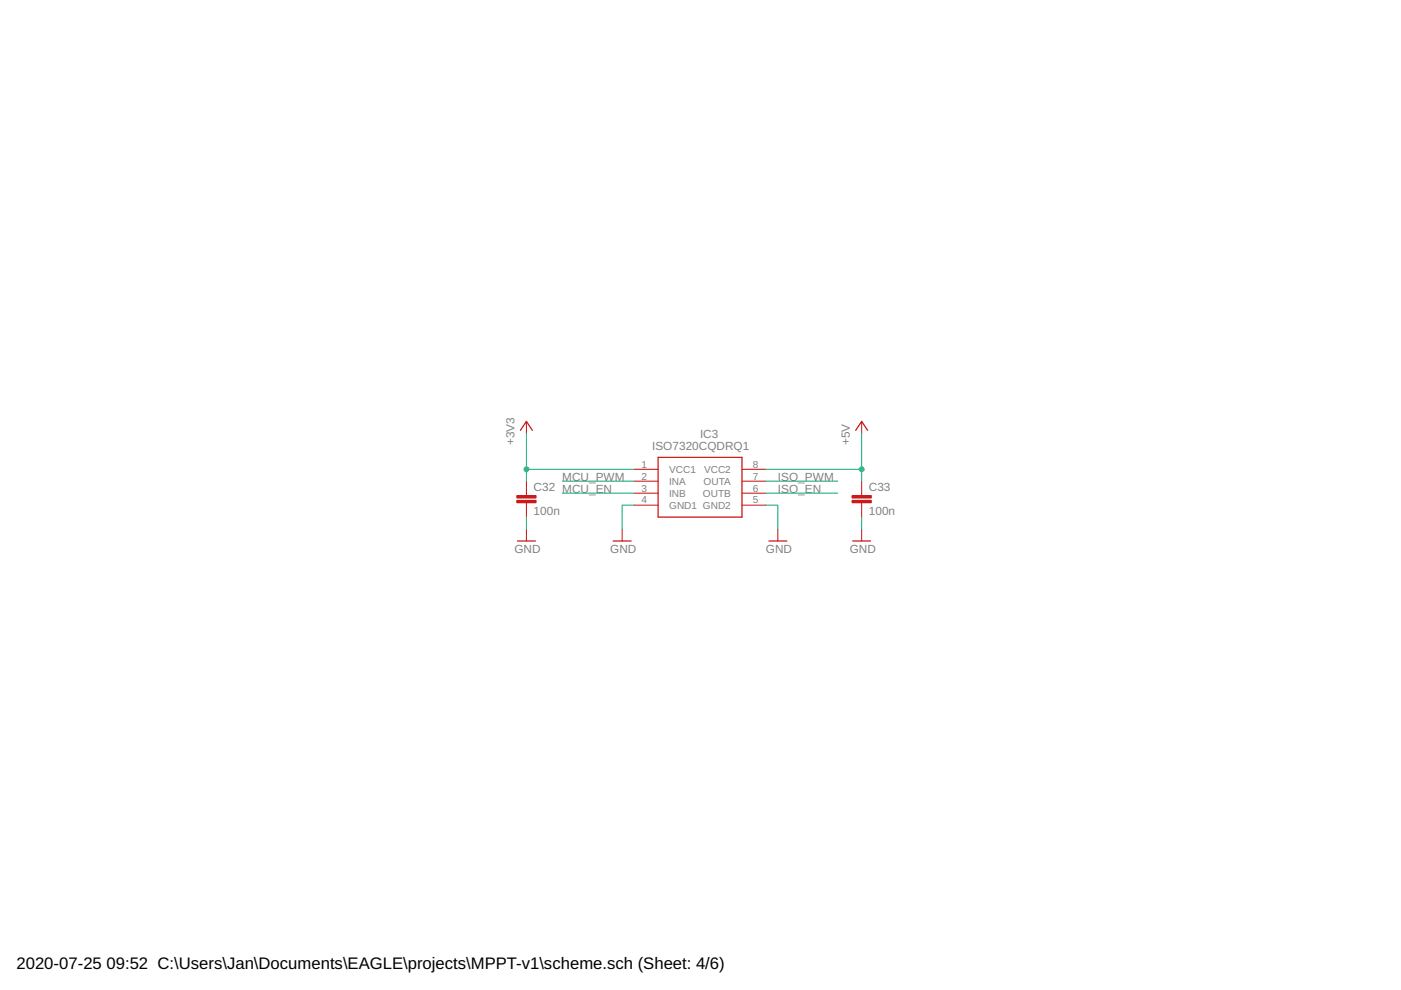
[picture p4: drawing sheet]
<svg xmlns="http://www.w3.org/2000/svg" width="297mm" height="210mm" viewBox="0 0 297 210" stroke-linecap="round" stroke-linejoin="round" font-family="sans-serif">
<path d="M110.3 91.2l1.3-1.9 1.3 1.9M139.5 97h17.8v12.6h-17.8zM181.4 91.2l1.3-1.9 1.3 1.9M109.7 114.7h3.8M130 114.7h3.8M163 114.7h3.8M180.8 114.7h3.8" fill="none" stroke="#c90d0c" stroke-width=".25"/>
<g fill="none" stroke="#c90d0c" stroke-width=".21">
<path d="M111.6 89.3v2.6M134.5 99.5h5M157.3 99.5h5.1M182.7 89.3v2.6M111.6 102v3.1M111.6 106.6v3M111.6 112.2v2.5M131.9 112.2v2.5M134.5 102h5M134.5 104.6h5M134.5 107.1h5M157.3 102h5.1"/>
<path d="M157.3 104.6h5.1M157.3 107.1h5.1M164.9 112.2v2.5M182.7 102v3.1M182.7 106.6v3M182.7 112.2v2.5"/>
</g>
<g fill="#c90d0c" stroke="#c90d0c" stroke-width=".21">
<path d="M109.6 106.1h4v.5h-4z"/>
<path d="M109.6 105.1h4v.5h-4z"/>
<path d="M180.7 106.1h4v.5h-4z"/>
<path d="M180.7 105.1h4v.5h-4z"/>
</g>
<path d="M111.6 91.9v10.1M111.6 99.5h22.9M162.4 99.5h20.3M182.7 91.9v10.1M111.6 109.6v2.6M119.2 102h15.3M119.2 104.6h15.3M134.5 107.1h-2.6v5.1M162.4 107.1h2.5v5.1M162.4 102h15.2M162.4 104.6h15.2M182.7 109.6v2.6" fill="none" stroke="#0dab76" stroke-width=".21"/>
<g fill="#0dab76" stroke="#0dab76" stroke-width=".21">
<circle cx="111.6" cy="99.5" r=".51"/>
<circle cx="182.7" cy="99.5" r=".51"/>
</g>
<g font-size="3.5">
<text x="3.5" y="205.4">2020-07-25</text>
<text x="22.6" y="205.4">09:52 C:\Users\Jan\Documents\EAGLE\projects\MPPT-v1\scheme.sch (Sheet: 4/6)</text>
</g>
<g font-size="2.5" fill="#808080">
<text x="109.1" y="94.4" transform="rotate(-90 109.1 94.4)">+3V3</text>
<text x="138.3" y="95.3">ISO7320CQDRQ1</text>
<text x="148.4" y="92.8">IC3</text>
<text x="180.2" y="94.4" transform="rotate(-90 180.2 94.4)">+5V</text>
<text x="113.1" y="104.2">C32 MCU_EN</text>
<text x="119.2" y="102">MCU_PWM</text>
<text x="164.9" y="102">ISO_PWM</text>
<text x="164.9" y="104.6">ISO_EN</text>
<text x="184.2" y="104.2">C33</text>
<text x="113.1" y="109.3">100n</text>
<text x="184.2" y="109.3">100n</text>
<text x="109.1" y="117.2">GND</text>
<text x="129.4" y="117.2">GND</text>
<text x="162.4" y="117.2">GND</text>
<text x="180.2" y="117.2">GND</text>
</g>
<g font-size="2.1" fill="#808080">
<text x="136" y="99.1">1</text>
<text x="136" y="101.7">2</text>
<text x="141.9" y="100.3">VCC1</text>
<text x="149.3" y="100.3">VCC2</text>
<text x="159.6" y="99.1">8</text>
<text x="159.6" y="101.7">7</text>
<text x="136" y="104.2">3</text>
<text x="136" y="106.7">4</text>
<text x="141.9" y="102.8">INA</text>
<text x="141.9" y="105.3">INB</text>
<text x="141.9" y="107.9">GND1 GND2</text>
<text x="149" y="105.3">OUTB</text>
<text x="149.2" y="102.8">OUTA</text>
<text x="159.6" y="104.2">6</text>
<text x="159.6" y="106.7">5</text>
</g>
</svg>
